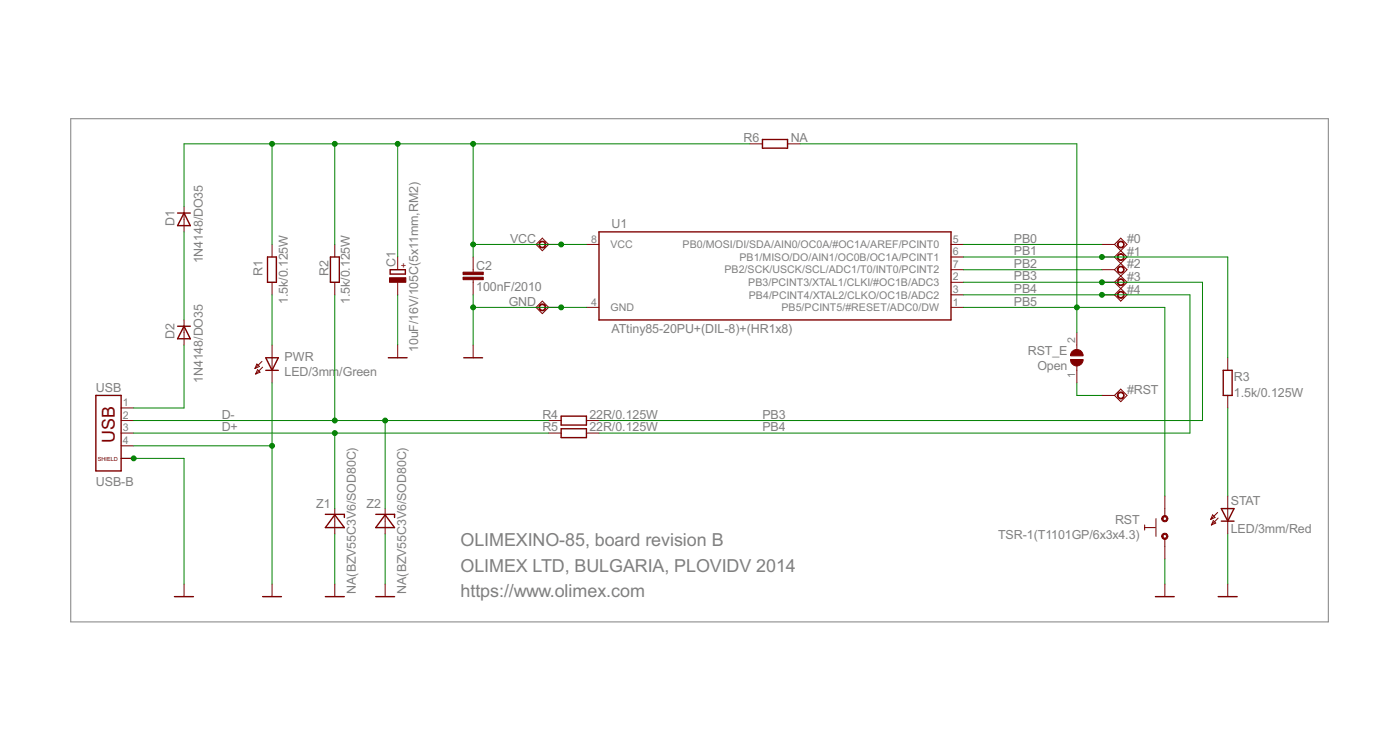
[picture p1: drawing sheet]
<svg xmlns="http://www.w3.org/2000/svg" width="170mm" height="90mm" viewBox="0 0 170 90" stroke-linecap="round" stroke-linejoin="round" font-family="sans-serif">
<path d="M8.6 14.4h152.7v61.1h-152.7z" fill="none" stroke="#808080" stroke-width=".12"/>
<g fill="none" stroke="#800000" stroke-width=".17">
<path d="M92.6 16.9h3.1v1.1h-3.1zM21.6 39.6h1.5M21.6 25.9h1.5M22.4 39.6l.7 1.5h-1.5zM22.4 25.9l.7 1.5h-1.5zM32.5 31.2h1.1v3.1h-1.1zM40.1 31.2h1.1v3.1h-1.1zM47.4 32.7h1.8v.6h-1.8zM72.7 28.2h42.8v10.6h-42.8zM11.6 48h3.1v9.2h-3.1zM32.3 43.4h1.5l-.8 1.6zM32.3 45h1.5"/>
<path d="M47.2 43.4h2.2M56.3 43.4h2.3M68.2 50.5h3v1.1h-3zM68.2 52h3v1.1h-3zM148.6 45h1v3h-1zM21.2 72.4h2.3M31.9 72.4h2.3M39.5 72.4h2.3M39.5 62.4h2.3v.4M40.7 62.5l1.1 1.6h-2.3zM45.6 72.4h2.3M45.6 62.4h2.3v.4"/>
<path d="M46.8 62.5l1.1 1.6h-2.3zM140.3 72.4h2.3M148 72.4h2.3M148.3 61.7h1.6l-.8 1.6zM148.3 63.3h1.6"/>
</g>
<g fill="none" stroke="#800000" stroke-width=".12">
<path d="M91.1 17.5h1.5M95.7 17.5h1.5M22.4 25.1v3.1M22.4 38.8v3.1M33 29.7v1.5M33 34.3v1.5M40.7 29.7v1.5M40.7 34.3v1.5M48.3 31.2v1.5M48.3 34.3v1.5M57.5 31.2v1.8M57.5 34v1.8"/>
<path d="M65.1 29.7l.8-.8 .7 .8-.7 .7zM65.1 37.3l.8-.7 .7 .7-.7 .8zM66.6 37.3h1.6M66.6 29.7h1.6M71.2 37.3h1.5M71.2 29.7h1.5M115.5 37.3h1.5M115.5 34.3h1.5M115.5 35.8h1.5M115.5 29.7h1.5M115.5 32.7h1.5M115.5 31.2h1.5"/>
<path d="M133.8 34.3h1.6M133.8 35.8h1.6M133.8 29.7h1.6M133.8 32.7h1.6M133.8 31.2h1.6M135.4 29.7l.7-.8 .8 .8-1.5 1.5M135.4 29.7l1.5 1.5-.8 .8M135.4 31.2l.7 .8M135.4 32.7l1.5 1.6-1.5 1.5M135.4 34.3l1.5 1.5-.8 .8-.7-.8M136.1 32l.8 .7-1.5 1.6M136.1 32l-.7 .7"/>
<path d="M14.7 51.1h1.5M14.7 52.6h1.5M14.7 49.5h1.5M14.7 54.1h1.5M14.7 55.6h1.5M31.2 44.2l.3 .3-.5 .2zM31.3 44.9l.3 .3-.5 .2zM31.8 43.9l-.8 .8M31.9 44.6l-.8 .8M33 41.9v4.6M48.3 41.9v1.5M57.5 41.9v1.5"/>
<path d="M66.6 51.1h1.6M66.6 52.6h1.6M71.2 51.1h1.5M71.2 52.6h1.5M130.8 40.4v2M130.8 44.4v2.1M133.8 48h1.6M135.4 48l.7-.8 .8 .8-.8 .8zM149.1 43.4v1.6M149.1 48v1.5M22.4 70.9v1.5M33 70.9v1.5"/>
<path d="M40.7 61.7v3.1M40.7 70.9v1.5M46.8 61.7v3.1M46.8 70.9v1.5M141.5 60.2v1.5M141.5 66.3v1.6M141.5 70.9v1.5M147.3 62.5l.3 .3-.6 .3zM147.4 63.2l.3 .3-.6 .2zM147.9 62.2l-.9 .9M148 62.9l-.9 .8M149.1 60.2v4.6"/>
<path d="M149.1 70.9v1.5"/>
</g>
<g fill="#800000" stroke="#800000" stroke-width=".12">
<path d="M56.2 33.7h2.5v.3h-2.5z"/>
<path d="M56.2 33h2.5v.3h-2.5z"/>
<path d="M47.3 33.7h2v.6h-2z"/>
</g>
<path d="M139 64.1h1.3M139 63.7v.6M140.4 63v2.1M141.5 61.7v1M141.5 65.4v.9" fill="none" stroke="#800000" stroke-width=".13"/>
<g fill="#800000" stroke="#800000" stroke-width=".12">
<path d="M141.1 62.8a.38 .38 0 0 1 .7-.1 .38 .38 0 0 1-.2 .6 .38 .38 0 0 1-.5-.3h.1a.22 .22 0 0 1 .3-.3 .22 .22 0 0 1 .2 .4 .22 .22 0 0 1-.3 .1l-.2-.2h-.1z" fill-rule="evenodd"/>
<path d="M141.1 64.9a.38 .38 0 0 1 .7-.1 .38 .38 0 0 1-.2 .6 .38 .38 0 0 1-.5-.3h.1a.22 .22 0 0 1 .3-.2 .22 .22 0 0 1 .2 .3 .22 .22 0 0 1-.3 .1l-.2-.2h-.1z" fill-rule="evenodd"/>
<path d="M135.9 29.4a.42 .42 0 0 1 .6 .1 .42 .42 0 0 1-.3 .6 .42 .42 0 0 1-.5-.4h.1a.34 .34 0 0 1 .4-.4 .34 .34 0 0 1 .2 .6 .34 .34 0 0 1-.6-.1v-.1h-.1z" fill-rule="evenodd"/>
<path d="M135.9 30.9a.42 .42 0 0 1 .6 .2 .42 .42 0 0 1-.3 .5 .42 .42 0 0 1-.5-.4h.1a.34 .34 0 0 1 .4-.3 .34 .34 0 0 1 .2 .5 .34 .34 0 0 1-.6-.1v-.1h-.1z" fill-rule="evenodd"/>
<path d="M135.9 32.4a.42 .42 0 0 1 .6 .2 .42 .42 0 0 1-.3 .6 .42 .42 0 0 1-.5-.5h.1a.34 .34 0 0 1 .4-.3 .34 .34 0 0 1 .2 .5 .34 .34 0 0 1-.6 0v-.2h-.1z" fill-rule="evenodd"/>
<path d="M135.9 33.9a.42 .42 0 0 1 .6 .2 .42 .42 0 0 1-.3 .6 .42 .42 0 0 1-.5-.4h.1a.34 .34 0 0 1 .4-.4 .34 .34 0 0 1 .2 .6 .34 .34 0 0 1-.6-.1v-.1h-.1z" fill-rule="evenodd"/>
<path d="M135.9 35.5a.42 .42 0 0 1 .6 .1 .42 .42 0 0 1-.3 .6 .42 .42 0 0 1-.5-.4h.1a.34 .34 0 0 1 .4-.3 .34 .34 0 0 1 .2 .5 .34 .34 0 0 1-.6-.1v-.1h-.1z" fill-rule="evenodd"/>
<path d="M135.9 47.7a.42 .42 0 0 1 .6 .1 .42 .42 0 0 1-.3 .6 .42 .42 0 0 1-.5-.4h.1a.34 .34 0 0 1 .4-.3 .34 .34 0 0 1 .2 .5 .34 .34 0 0 1-.6 0v-.2h-.1z" fill-rule="evenodd"/>
<path d="M65.6 29.4a.42 .42 0 0 1 .6 .1 .42 .42 0 0 1-.2 .6 .42 .42 0 0 1-.6-.4h.1a.33 .33 0 0 1 .5-.4 .33 .33 0 0 1 .1 .6 .33 .33 0 0 1-.5-.1l-.1-.1h-.1z" fill-rule="evenodd"/>
<path d="M65.6 37a.43 .43 0 0 1 .7 .1 .43 .43 0 0 1-.3 .6 .43 .43 0 0 1-.6-.4h.1a.33 .33 0 0 1 .5-.3 .33 .33 0 0 1 .1 .5 .33 .33 0 0 1-.5 0l-.1-.2h-.1z" fill-rule="evenodd"/>
<path d="M130.2 42.7a.77 .77 0 0 1 .9-.2 .77 .77 0 0 1 .5 .7h-1.6l.1-.4z" fill-rule="evenodd"/>
<path d="M130 43.6h1.6a.76 .76 0 0 1-.8 .8 .76 .76 0 0 1-.8-.8z" fill-rule="evenodd"/>
</g>
<g fill="none" stroke="#008000" stroke-width=".12">
<path d="M33 17.5v12.2M40.7 17.5v12.2M48.3 17.5v13.7M57.5 17.5v13.7M91.1 17.5h-68.7v7.6M97.2 17.5h33.6v22.9M22.4 28.2v10.6M33 35.8v6.1M40.7 35.8v15.3M48.3 35.8v6.1M57.5 35.8v6.1M57.5 37.3h13.7"/>
<path d="M57.5 29.7h13.7M117 31.2h32.1v12.2M117 37.3h24.5v22.9M117 34.3h29v16.8h-73.3M117 35.8h27.5v16.8h-71.8M117 29.7h16.8M117 32.7h16.8M16.2 54.1h16.8M16.2 55.6h6.2v15.3M16.2 51.1h50.4M16.2 52.6h50.4M22.4 41.9v7.6h-6.2"/>
<path d="M33 46.5v24.4M40.7 52.6v9.1M46.8 51.1v10.6M130.8 46.5v1.5h3M149.1 49.5v10.7M40.7 64.8v6.1M46.8 64.8v6.1M141.5 67.9v3M149.1 64.8v6.1"/>
</g>
<g fill="#008000" stroke="#008000" stroke-width=".12">
<circle cx="33" cy="54.1" r=".3"/>
<circle cx="57.5" cy="37.3" r=".3"/>
<circle cx="68.2" cy="37.3" r=".3"/>
<circle cx="16.2" cy="55.6" r=".3"/>
<circle cx="40.7" cy="51.1" r=".3"/>
<circle cx="46.8" cy="51.1" r=".3"/>
<circle cx="40.7" cy="52.6" r=".3"/>
<circle cx="133.8" cy="34.3" r=".3"/>
<circle cx="133.8" cy="35.8" r=".3"/>
<circle cx="130.8" cy="37.3" r=".3"/>
<circle cx="133.8" cy="31.2" r=".3"/>
<circle cx="68.2" cy="29.7" r=".3"/>
<circle cx="57.5" cy="29.7" r=".3"/>
<circle cx="40.7" cy="17.5" r=".3"/>
<circle cx="33" cy="17.5" r=".3"/>
<circle cx="48.3" cy="17.5" r=".3"/>
<circle cx="57.5" cy="17.5" r=".3"/>
</g>
<text font-size="2.4" fill="#800000" x="13.9" y="53.8" transform="rotate(-90 13.9 53.8)">USB</text>
<g font-size="2.4" fill="#808080">
<text x="55.9" y="66.3">OLIMEXINO-85, board revision B</text>
<text x="55.9" y="69.4">OLIMEX LTD, BULGARIA, PLOVIDV 2014</text>
<text x="55.9" y="72.4">https://www.olimex.com</text>
</g>
<g font-size="1.7" fill="#808080">
<text x="90.3" y="17.2">R6</text>
<text x="96" y="17.2">NA</text>
<text x="21.2" y="27.4" transform="rotate(-90 21.2 27.4)">D1</text>
<text x="62" y="29.5">VCC</text>
<text x="74.3" y="27.7">U1</text>
<text x="123.1" y="29.5">PB0</text>
<text x="136.9" y="29.5">#0</text>
<text x="24.6" y="32" transform="rotate(-90 24.6 32)">1N4148/DO35</text>
<text x="31.9" y="33.5" transform="rotate(-90 31.9 33.5)">R1</text>
<text x="39.9" y="33.5" transform="rotate(-90 39.9 33.5)">R2</text>
<text x="48" y="32.4" transform="rotate(-90 48 32.4)">C1</text>
<text x="57.9" y="35.3">100nF/2010</text>
<text x="57.9" y="32.7">C2</text>
<text x="123.1" y="34">PB3</text>
<text x="123.1" y="35.6">PB4</text>
<text x="123.1" y="31">PB1</text>
<text x="123.1" y="32.5">PB2</text>
<text x="136.9" y="31.1">#1</text>
<text x="136.9" y="32.6">#2</text>
<text x="136.9" y="34.1">#3</text>
<text x="136.9" y="35.6">#4</text>
<text x="21.2" y="41.1" transform="rotate(-90 21.2 41.1)">D2</text>
<text x="34.9" y="36.9" transform="rotate(-90 34.9 36.9)">1.5k/0.125W</text>
<text x="42.5" y="36.9" transform="rotate(-90 42.5 36.9)">1.5k/0.125W</text>
<text x="61.8" y="37.2">GND</text>
<text x="74.3" y="40.4">ATtiny85-20PU+(DIL-8)+(HR1x8)</text>
<text x="123.1" y="37.1">PB5</text>
<text x="11.7" y="47.6">USB</text>
<text x="24.6" y="46.5" transform="rotate(-90 24.6 46.5)">1N4148/DO35</text>
<text x="34.6" y="45.6">LED/3mm/Green</text>
<text x="34.6" y="43.8">PWR</text>
<text x="50.8" y="42.7" transform="rotate(-90 50.8 42.7)">10uF/16V/105C(5x11mm,RM2)</text>
<text x="124.8" y="43">RST_E</text>
<text x="126" y="44.9">Open</text>
<text x="136.9" y="47.9">#RST</text>
<text x="149.9" y="46.3">R3</text>
<text x="26.9" y="50.8">D-</text>
<text x="26.9" y="52.4">D+</text>
<text x="65.9" y="50.8">R4</text>
<text x="65.9" y="52.4">R5</text>
<text x="71.6" y="50.8">22R/0.125W</text>
<text x="71.6" y="52.4">22R/0.125W</text>
<text x="92.6" y="50.8">PB3</text>
<text x="92.6" y="52.4">PB4</text>
<text x="149.9" y="48.1">1.5k/0.125W</text>
<text x="11.7" y="59">USB-B</text>
<text x="38.4" y="61.7">Z1</text>
<text x="44.5" y="61.7">Z2</text>
<text x="121.2" y="65.5">TSR-1(T1101GP/6x3x4.3)</text>
<text x="135.4" y="63.7">RST</text>
<text x="149.5" y="64.7">LED/3mm/Red</text>
<text x="149.5" y="61.4">STAT</text>
<text x="43.2" y="72.1" transform="rotate(-90 43.2 72.1)">NA(BZV55C3V6/SOD80C)</text>
<text x="49.3" y="72.1" transform="rotate(-90 49.3 72.1)">NA(BZV55C3V6/SOD80C)</text>
</g>
<g font-size="1.4" fill="#808080">
<text x="71.8" y="29.5">8</text>
<text x="115.7" y="29.5">5</text>
<text x="74.1" y="30.1">VCC</text>
<text x="82.9" y="30.1">PB0/MOSI/DI/SDA/AIN0/OC0A/#OC1A/AREF/PCINT0</text>
<text x="88" y="33.2">PB2/SCK/USCK/SCL/ADC1/T0/INT0/PCINT2</text>
<text x="89.8" y="31.7">PB1/MISO/DO/AIN1/OC0B/OC1A/PCINT1</text>
<text x="90.9" y="34.7">PB3/PCINT3/XTAL1/CLKI/#OC1B/ADC3</text>
<text x="115.7" y="34">2</text>
<text x="115.7" y="35.6">3</text>
<text x="115.7" y="32.5">7</text>
<text x="115.7" y="31">6</text>
<text x="71.8" y="37.1">4</text>
<text x="74.1" y="37.8">GND</text>
<text x="90.9" y="36.2">PB4/PCINT4/XTAL2/CLKO/OC1B/ADC2</text>
<text x="94.9" y="37.8">PB5/PCINT5/#RESET/ADC0/DW</text>
<text x="115.7" y="37.1">1</text>
<text x="130.6" y="41.7" transform="rotate(-90 130.6 41.7)">2</text>
<text x="130.6" y="45.9" transform="rotate(-90 130.6 45.9)">1</text>
<text x="14.9" y="49.3">1</text>
<text x="14.9" y="50.8">2</text>
<text x="14.9" y="52.4">3</text>
<text x="14.9" y="53.9">4</text>
</g>
<text font-size="1.2" fill="#800000" x="49.4" y="32.5" transform="rotate(-90 49.4 32.5)">+</text>
<text font-size=".8" fill="#800000" x="11.9" y="56">SHIELD</text>
</svg>
